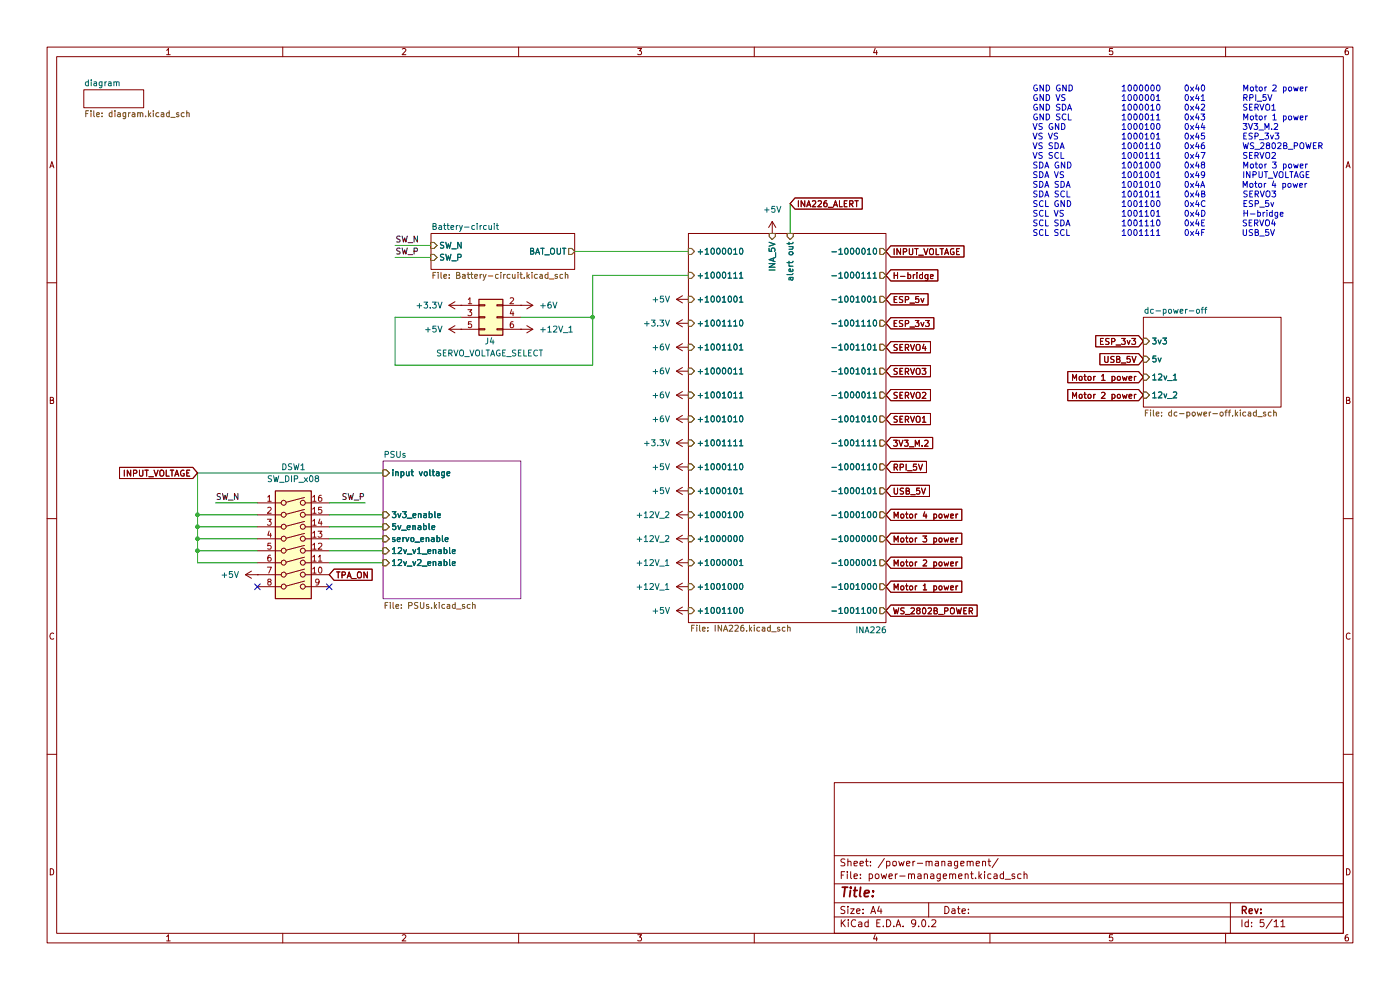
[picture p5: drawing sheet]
(kicad_sch
 (version 20250114)
 (generator "eeschema")
 (generator_version "9.0")
 (paper "A4")
 (lib_symbols
  (symbol "Connector_Generic:Conn_02x03_Odd_Even"
   (pin_names
    (offset 1.016) (hide yes)) (exclude_from_sim no) (in_bom yes) (on_board yes)
   (property "Reference" "J" (at 1.27 5.08 0) (effects (font (size 1.27 1.27))))
   (property "Value" "Conn_02x03_Odd_Even" (at 1.27 -5.08 0) (effects (font (size 1.27 1.27))))
   (property "Footprint" "" (at 0 0 0) (effects (font (size 1.27 1.27)) (hide yes)))
   (property "Datasheet" "~" (at 0 0 0) (effects (font (size 1.27 1.27)) (hide yes)))
   (property "Description" "Generic connector, double row, 02x03, odd/even pin numbering scheme (row 1 odd numbers, row 2 even numbers), script generated (kicad-library-utils/schlib/autogen/connector/)" (at 0 0 0) (effects (font (size 1.27 1.27)) (hide yes)))
   (symbol "Conn_02x03_Odd_Even_1_1"
    (rectangle (start -1.27 3.81) (end 3.81 -3.81) (stroke (width 0.254) (type default)) (fill (type background)))
    (rectangle (start -1.27 2.667) (end 0 2.413) (stroke (width 0.1524) (type default)) (fill (type none)))
    (rectangle (start -1.27 0.127) (end 0 -0.127) (stroke (width 0.1524) (type default)) (fill (type none)))
    (rectangle (start -1.27 -2.413) (end 0 -2.667) (stroke (width 0.1524) (type default)) (fill (type none)))
    (rectangle (start 3.81 2.667) (end 2.54 2.413) (stroke (width 0.1524) (type default)) (fill (type none)))
    (rectangle (start 3.81 0.127) (end 2.54 -0.127) (stroke (width 0.1524) (type default)) (fill (type none)))
    (rectangle (start 3.81 -2.413) (end 2.54 -2.667) (stroke (width 0.1524) (type default)) (fill (type none)))
    (pin passive line (at -5.08 2.54 0) (length 3.81) (name "Pin_1" (effects (font (size 1.27 1.27)))) (number "1" (effects (font (size 1.27 1.27)))))
    (pin passive line (at -5.08 0 0) (length 3.81) (name "Pin_3" (effects (font (size 1.27 1.27)))) (number "3" (effects (font (size 1.27 1.27)))))
    (pin passive line (at -5.08 -2.54 0) (length 3.81) (name "Pin_5" (effects (font (size 1.27 1.27)))) (number "5" (effects (font (size 1.27 1.27)))))
    (pin passive line (at 7.62 2.54 180) (length 3.81) (name "Pin_2" (effects (font (size 1.27 1.27)))) (number "2" (effects (font (size 1.27 1.27)))))
    (pin passive line (at 7.62 0 180) (length 3.81) (name "Pin_4" (effects (font (size 1.27 1.27)))) (number "4" (effects (font (size 1.27 1.27)))))
    (pin passive line (at 7.62 -2.54 180) (length 3.81) (name "Pin_6" (effects (font (size 1.27 1.27)))) (number "6" (effects (font (size 1.27 1.27))))))
   (embedded_fonts no))
  (symbol "Switch:SW_DIP_x08"
   (pin_names
    (offset 0) (hide yes)) (exclude_from_sim no) (in_bom yes) (on_board yes)
   (property "Reference" "SW" (at 0 13.97 0) (effects (font (size 1.27 1.27))))
   (property "Value" "SW_DIP_x08" (at 0 -11.43 0) (effects (font (size 1.27 1.27))))
   (property "Footprint" "" (at 0 0 0) (effects (font (size 1.27 1.27)) (hide yes)))
   (property "Datasheet" "~" (at 0 0 0) (effects (font (size 1.27 1.27)) (hide yes)))
   (property "Description" "8x DIP Switch, Single Pole Single Throw (SPST) switch, small symbol" (at 0 0 0) (effects (font (size 1.27 1.27)) (hide yes)))
   (symbol "SW_DIP_x08_0_0"
    (circle (center -2.032 10.16) (radius 0.508) (stroke (width 0) (type default)) (fill (type none)))
    (circle (center -2.032 7.62) (radius 0.508) (stroke (width 0) (type default)) (fill (type none)))
    (circle (center -2.032 5.08) (radius 0.508) (stroke (width 0) (type default)) (fill (type none)))
    (circle (center -2.032 2.54) (radius 0.508) (stroke (width 0) (type default)) (fill (type none)))
    (circle (center -2.032 0) (radius 0.508) (stroke (width 0) (type default)) (fill (type none)))
    (circle (center -2.032 -2.54) (radius 0.508) (stroke (width 0) (type default)) (fill (type none)))
    (circle (center -2.032 -5.08) (radius 0.508) (stroke (width 0) (type default)) (fill (type none)))
    (circle (center -2.032 -7.62) (radius 0.508) (stroke (width 0) (type default)) (fill (type none)))
    (polyline (pts (xy -1.524 10.287) (xy 2.3622 11.3284)) (stroke (width 0) (type default)) (fill (type none)))
    (polyline (pts (xy -1.524 7.747) (xy 2.3622 8.7884)) (stroke (width 0) (type default)) (fill (type none)))
    (polyline (pts (xy -1.524 5.207) (xy 2.3622 6.2484)) (stroke (width 0) (type default)) (fill (type none)))
    (polyline (pts (xy -1.524 2.667) (xy 2.3622 3.7084)) (stroke (width 0) (type default)) (fill (type none)))
    (polyline (pts (xy -1.524 0.127) (xy 2.3622 1.1684)) (stroke (width 0) (type default)) (fill (type none)))
    (polyline (pts (xy -1.524 -2.3876) (xy 2.3622 -1.3462)) (stroke (width 0) (type default)) (fill (type none)))
    (polyline (pts (xy -1.524 -4.9276) (xy 2.3622 -3.8862)) (stroke (width 0) (type default)) (fill (type none)))
    (polyline (pts (xy -1.524 -7.4676) (xy 2.3622 -6.4262)) (stroke (width 0) (type default)) (fill (type none)))
    (circle (center 2.032 10.16) (radius 0.508) (stroke (width 0) (type default)) (fill (type none)))
    (circle (center 2.032 7.62) (radius 0.508) (stroke (width 0) (type default)) (fill (type none)))
    (circle (center 2.032 5.08) (radius 0.508) (stroke (width 0) (type default)) (fill (type none)))
    (circle (center 2.032 2.54) (radius 0.508) (stroke (width 0) (type default)) (fill (type none)))
    (circle (center 2.032 0) (radius 0.508) (stroke (width 0) (type default)) (fill (type none)))
    (circle (center 2.032 -2.54) (radius 0.508) (stroke (width 0) (type default)) (fill (type none)))
    (circle (center 2.032 -5.08) (radius 0.508) (stroke (width 0) (type default)) (fill (type none)))
    (circle (center 2.032 -7.62) (radius 0.508) (stroke (width 0) (type default)) (fill (type none))))
   (symbol "SW_DIP_x08_0_1"
    (rectangle (start -3.81 12.7) (end 3.81 -10.16) (stroke (width 0.254) (type default)) (fill (type background))))
   (symbol "SW_DIP_x08_1_1"
    (pin passive line (at -7.62 10.16 0) (length 5.08) (name "~" (effects (font (size 1.27 1.27)))) (number "1" (effects (font (size 1.27 1.27)))))
    (pin passive line (at -7.62 7.62 0) (length 5.08) (name "~" (effects (font (size 1.27 1.27)))) (number "2" (effects (font (size 1.27 1.27)))))
    (pin passive line (at -7.62 5.08 0) (length 5.08) (name "~" (effects (font (size 1.27 1.27)))) (number "3" (effects (font (size 1.27 1.27)))))
    (pin passive line (at -7.62 2.54 0) (length 5.08) (name "~" (effects (font (size 1.27 1.27)))) (number "4" (effects (font (size 1.27 1.27)))))
    (pin passive line (at -7.62 0 0) (length 5.08) (name "~" (effects (font (size 1.27 1.27)))) (number "5" (effects (font (size 1.27 1.27)))))
    (pin passive line (at -7.62 -2.54 0) (length 5.08) (name "~" (effects (font (size 1.27 1.27)))) (number "6" (effects (font (size 1.27 1.27)))))
    (pin passive line (at -7.62 -5.08 0) (length 5.08) (name "~" (effects (font (size 1.27 1.27)))) (number "7" (effects (font (size 1.27 1.27)))))
    (pin passive line (at -7.62 -7.62 0) (length 5.08) (name "~" (effects (font (size 1.27 1.27)))) (number "8" (effects (font (size 1.27 1.27)))))
    (pin passive line (at 7.62 10.16 180) (length 5.08) (name "~" (effects (font (size 1.27 1.27)))) (number "16" (effects (font (size 1.27 1.27)))))
    (pin passive line (at 7.62 7.62 180) (length 5.08) (name "~" (effects (font (size 1.27 1.27)))) (number "15" (effects (font (size 1.27 1.27)))))
    (pin passive line (at 7.62 5.08 180) (length 5.08) (name "~" (effects (font (size 1.27 1.27)))) (number "14" (effects (font (size 1.27 1.27)))))
    (pin passive line (at 7.62 2.54 180) (length 5.08) (name "~" (effects (font (size 1.27 1.27)))) (number "13" (effects (font (size 1.27 1.27)))))
    (pin passive line (at 7.62 0 180) (length 5.08) (name "~" (effects (font (size 1.27 1.27)))) (number "12" (effects (font (size 1.27 1.27)))))
    (pin passive line (at 7.62 -2.54 180) (length 5.08) (name "~" (effects (font (size 1.27 1.27)))) (number "11" (effects (font (size 1.27 1.27)))))
    (pin passive line (at 7.62 -5.08 180) (length 5.08) (name "~" (effects (font (size 1.27 1.27)))) (number "10" (effects (font (size 1.27 1.27)))))
    (pin passive line (at 7.62 -7.62 180) (length 5.08) (name "~" (effects (font (size 1.27 1.27)))) (number "9" (effects (font (size 1.27 1.27))))))
   (embedded_fonts no))
  (symbol "power:+12V"
   (power)
   (pin_numbers (hide yes))
   (pin_names
    (offset 0) (hide yes)) (exclude_from_sim no) (in_bom yes) (on_board yes)
   (property "Reference" "#PWR" (at 0 -3.81 0) (effects (font (size 1.27 1.27)) (hide yes)))
   (property "Value" "+12V" (at 0 3.556 0) (effects (font (size 1.27 1.27))))
   (property "Footprint" "" (at 0 0 0) (effects (font (size 1.27 1.27)) (hide yes)))
   (property "Datasheet" "" (at 0 0 0) (effects (font (size 1.27 1.27)) (hide yes)))
   (property "Description" "Power symbol creates a global label with name \"+12V\"" (at 0 0 0) (effects (font (size 1.27 1.27)) (hide yes)))
   (symbol "+12V_0_1"
    (polyline (pts (xy -0.762 1.27) (xy 0 2.54)) (stroke (width 0) (type default)) (fill (type none)))
    (polyline (pts (xy 0 2.54) (xy 0.762 1.27)) (stroke (width 0) (type default)) (fill (type none)))
    (polyline (pts (xy 0 0) (xy 0 2.54)) (stroke (width 0) (type default)) (fill (type none))))
   (symbol "+12V_1_1"
    (pin power_in line (at 0 0 90) (length 0) (name "~" (effects (font (size 1.27 1.27)))) (number "1" (effects (font (size 1.27 1.27))))))
   (embedded_fonts no))
  (symbol "power:+3.3V"
   (power)
   (pin_numbers (hide yes))
   (pin_names
    (offset 0) (hide yes)) (exclude_from_sim no) (in_bom yes) (on_board yes)
   (property "Reference" "#PWR" (at 0 -3.81 0) (effects (font (size 1.27 1.27)) (hide yes)))
   (property "Value" "+3.3V" (at 0 3.556 0) (effects (font (size 1.27 1.27))))
   (property "Footprint" "" (at 0 0 0) (effects (font (size 1.27 1.27)) (hide yes)))
   (property "Datasheet" "" (at 0 0 0) (effects (font (size 1.27 1.27)) (hide yes)))
   (property "Description" "Power symbol creates a global label with name \"+3.3V\"" (at 0 0 0) (effects (font (size 1.27 1.27)) (hide yes)))
   (symbol "+3.3V_0_1"
    (polyline (pts (xy -0.762 1.27) (xy 0 2.54)) (stroke (width 0) (type default)) (fill (type none)))
    (polyline (pts (xy 0 2.54) (xy 0.762 1.27)) (stroke (width 0) (type default)) (fill (type none)))
    (polyline (pts (xy 0 0) (xy 0 2.54)) (stroke (width 0) (type default)) (fill (type none))))
   (symbol "+3.3V_1_1"
    (pin power_in line (at 0 0 90) (length 0) (name "~" (effects (font (size 1.27 1.27)))) (number "1" (effects (font (size 1.27 1.27))))))
   (embedded_fonts no))
  (symbol "power:+5V"
   (power)
   (pin_numbers (hide yes))
   (pin_names
    (offset 0) (hide yes)) (exclude_from_sim no) (in_bom yes) (on_board yes)
   (property "Reference" "#PWR" (at 0 -3.81 0) (effects (font (size 1.27 1.27)) (hide yes)))
   (property "Value" "+5V" (at 0 3.556 0) (effects (font (size 1.27 1.27))))
   (property "Footprint" "" (at 0 0 0) (effects (font (size 1.27 1.27)) (hide yes)))
   (property "Datasheet" "" (at 0 0 0) (effects (font (size 1.27 1.27)) (hide yes)))
   (property "Description" "Power symbol creates a global label with name \"+5V\"" (at 0 0 0) (effects (font (size 1.27 1.27)) (hide yes)))
   (symbol "+5V_0_1"
    (polyline (pts (xy -0.762 1.27) (xy 0 2.54)) (stroke (width 0) (type default)) (fill (type none)))
    (polyline (pts (xy 0 2.54) (xy 0.762 1.27)) (stroke (width 0) (type default)) (fill (type none)))
    (polyline (pts (xy 0 0) (xy 0 2.54)) (stroke (width 0) (type default)) (fill (type none))))
   (symbol "+5V_1_1"
    (pin power_in line (at 0 0 90) (length 0) (name "~" (effects (font (size 1.27 1.27)))) (number "1" (effects (font (size 1.27 1.27))))))
   (embedded_fonts no))
  (symbol "power:+6V"
   (power)
   (pin_numbers (hide yes))
   (pin_names
    (offset 0) (hide yes)) (exclude_from_sim no) (in_bom yes) (on_board yes)
   (property "Reference" "#PWR" (at 0 -3.81 0) (effects (font (size 1.27 1.27)) (hide yes)))
   (property "Value" "+6V" (at 0 3.556 0) (effects (font (size 1.27 1.27))))
   (property "Footprint" "" (at 0 0 0) (effects (font (size 1.27 1.27)) (hide yes)))
   (property "Datasheet" "" (at 0 0 0) (effects (font (size 1.27 1.27)) (hide yes)))
   (property "Description" "Power symbol creates a global label with name \"+6V\"" (at 0 0 0) (effects (font (size 1.27 1.27)) (hide yes)))
   (symbol "+6V_0_1"
    (polyline (pts (xy -0.762 1.27) (xy 0 2.54)) (stroke (width 0) (type default)) (fill (type none)))
    (polyline (pts (xy 0 2.54) (xy 0.762 1.27)) (stroke (width 0) (type default)) (fill (type none)))
    (polyline (pts (xy 0 0) (xy 0 2.54)) (stroke (width 0) (type default)) (fill (type none))))
   (symbol "+6V_1_1"
    (pin power_in line (at 0 0 90) (length 0) (name "~" (effects (font (size 1.27 1.27)))) (number "1" (effects (font (size 1.27 1.27))))))
   (embedded_fonts no)))
 (text "GND GND		    1000000     0x40        Motor 2 power\nGND VS		    1000001     0x41        RPI_5V\nGND SDA		    1000010     0x42        SERVO1\nGND SCL		    1000011     0x43        Motor 1 power\nVS GND		    1000100     0x44        3V3_M.2\nVS VS		    1000101     0x45        ESP_3v3\nVS SDA		    1000110     0x46        WS_2802B_POWER\nVS SCL		    1000111     0x47        SERVO2\nSDA GND		    1001000     0x48        Motor 3 power\nSDA VS		    1001001     0x49        INPUT_VOLTAGE\nSDA SDA		    1001010     0x4A        Motor 4 power\nSDA SCL		    1001011     0x4B        SERVO3\nSCL GND		    1001100     0x4C        ESP_5v\nSCL VS		    1001101     0x4D        H-bridge\nSCL SDA		    1001110     0x4E        SERVO4\nSCL SCL		    1001111     0x4F        USB_5V"
  (exclude_from_sim no)
  (at 218.948 34.29 0)
  (effects (font (size 1.27 1.27)) (justify left)))
 (junction
  (at 41.91 116.84)
  (diameter 0)
  (color 0 0 0 0))
 (junction
  (at 41.91 111.76)
  (diameter 0)
  (color 0 0 0 0))
 (junction
  (at 41.91 109.22)
  (diameter 0)
  (color 0 0 0 0))
 (junction
  (at 41.91 114.3)
  (diameter 0)
  (color 0 0 0 0))
 (junction
  (at 125.73 67.31)
  (diameter 0)
  (color 0 0 0 0))
 (no_connect
  (at 69.85 124.46))
 (no_connect
  (at 54.61 124.46))
 (wire
  (pts (xy 81.28 100.33) (xy 41.91 100.33))
  (stroke (width 0) (type default)))
 (wire
  (pts (xy 125.73 67.31) (xy 125.73 77.47))
  (stroke (width 0) (type default)))
 (wire
  (pts (xy 41.91 116.84) (xy 54.61 116.84))
  (stroke (width 0) (type default)))
 (wire
  (pts (xy 69.85 114.3) (xy 81.28 114.3))
  (stroke (width 0) (type default)))
 (wire
  (pts (xy 83.82 54.61) (xy 91.44 54.61))
  (stroke (width 0) (type default)))
 (wire
  (pts (xy 69.85 109.22) (xy 81.28 109.22))
  (stroke (width 0) (type default)))
 (wire
  (pts (xy 81.28 116.84) (xy 69.85 116.84))
  (stroke (width 0) (type default)))
 (wire
  (pts (xy 125.73 77.47) (xy 83.82 77.47))
  (stroke (width 0) (type default)))
 (wire
  (pts (xy 41.91 114.3) (xy 41.91 116.84))
  (stroke (width 0) (type default)))
 (wire
  (pts (xy 146.05 53.34) (xy 121.92 53.34))
  (stroke (width 0) (type default)))
 (wire
  (pts (xy 69.85 119.38) (xy 81.28 119.38))
  (stroke (width 0) (type default)))
 (wire
  (pts (xy 41.91 100.33) (xy 41.91 109.22))
  (stroke (width 0) (type default)))
 (wire
  (pts (xy 125.73 58.42) (xy 125.73 67.31))
  (stroke (width 0) (type default)))
 (wire
  (pts (xy 41.91 114.3) (xy 54.61 114.3))
  (stroke (width 0) (type default)))
 (wire
  (pts (xy 146.05 58.42) (xy 125.73 58.42))
  (stroke (width 0) (type default)))
 (wire
  (pts (xy 83.82 52.07) (xy 91.44 52.07))
  (stroke (width 0) (type default)))
 (wire
  (pts (xy 41.91 111.76) (xy 54.61 111.76))
  (stroke (width 0) (type default)))
 (wire
  (pts (xy 69.85 106.68) (xy 77.47 106.68))
  (stroke (width 0) (type default)))
 (wire
  (pts (xy 41.91 109.22) (xy 41.91 111.76))
  (stroke (width 0) (type default)))
 (wire
  (pts (xy 41.91 119.38) (xy 54.61 119.38))
  (stroke (width 0) (type default)))
 (wire
  (pts (xy 125.73 67.31) (xy 110.49 67.31))
  (stroke (width 0) (type default)))
 (wire
  (pts (xy 45.72 106.68) (xy 54.61 106.68))
  (stroke (width 0) (type default)))
 (wire
  (pts (xy 41.91 111.76) (xy 41.91 114.3))
  (stroke (width 0) (type default)))
 (wire
  (pts (xy 167.64 43.18) (xy 167.64 49.53))
  (stroke (width 0) (type default)))
 (wire
  (pts (xy 41.91 116.84) (xy 41.91 119.38))
  (stroke (width 0) (type default)))
 (wire
  (pts (xy 83.82 77.47) (xy 83.82 67.31))
  (stroke (width 0) (type default)))
 (wire
  (pts (xy 41.91 109.22) (xy 54.61 109.22))
  (stroke (width 0) (type default)))
 (wire
  (pts (xy 83.82 67.31) (xy 97.79 67.31))
  (stroke (width 0) (type default)))
 (wire
  (pts (xy 69.85 111.76) (xy 81.28 111.76))
  (stroke (width 0) (type default)))
 (label "SW_N"
  (at 45.72 106.68 0)
  (effects (font (size 1.27 1.27)) (justify left bottom)))
 (label "SW_N"
  (at 83.82 52.07 0)
  (effects (font (size 1.27 1.27)) (justify left bottom)))
 (label "SW_P"
  (at 83.82 54.61 0)
  (effects (font (size 1.27 1.27)) (justify left bottom)))
 (label "SW_P"
  (at 77.47 106.68 180)
  (effects (font (size 1.27 1.27)) (justify right bottom)))
 (global_label "RPI_5V"
  (shape input)
  (at 187.96 99.06 0)
  (fields_autoplaced yes)
  (effects (font (size 1.27 1.27)) (justify left))
  (property "Intersheetrefs" "${INTERSHEET_REFS}" (at 197.4508 99.06 0) (effects (font (size 1.27 1.27)) (justify left) (hide yes))))
 (global_label "ESP_3v3"
  (shape input)
  (at 187.96 68.58 0)
  (fields_autoplaced yes)
  (effects (font (size 1.27 1.27)) (justify left))
  (property "Intersheetrefs" "${INTERSHEET_REFS}" (at 199.023 68.58 0) (effects (font (size 1.27 1.27)) (justify left) (hide yes))))
 (global_label "TPA_ON"
  (shape input)
  (at 69.85 121.92 0)
  (fields_autoplaced yes)
  (effects (font (size 1.27 1.27)) (justify left))
  (property "Intersheetrefs" "${INTERSHEET_REFS}" (at 79.8851 121.92 0) (effects (font (size 1.27 1.27)) (justify left) (hide yes))))
 (global_label "SERVO1"
  (shape input)
  (at 187.96 88.9 0)
  (fields_autoplaced yes)
  (effects (font (size 1.27 1.27)) (justify left))
  (property "Intersheetrefs" "${INTERSHEET_REFS}" (at 198.2974 88.9 0) (effects (font (size 1.27 1.27)) (justify left) (hide yes))))
 (global_label "ESP_3v3"
  (shape input)
  (at 242.57 72.39 180)
  (fields_autoplaced yes)
  (effects (font (size 1.27 1.27)) (justify right))
  (property "Intersheetrefs" "${INTERSHEET_REFS}" (at 231.507 72.39 0) (effects (font (size 1.27 1.27)) (justify right) (hide yes))))
 (global_label "INPUT_VOLTAGE"
  (shape input)
  (at 41.91 100.33 180)
  (fields_autoplaced yes)
  (effects (font (size 1.27 1.27)) (justify right))
  (property "Intersheetrefs" "${INTERSHEET_REFS}" (at 24.4363 100.33 0) (effects (font (size 1.27 1.27)) (justify right) (hide yes))))
 (global_label "Motor 1 power"
  (shape input)
  (at 242.57 80.01 180)
  (fields_autoplaced yes)
  (effects (font (size 1.27 1.27)) (justify right))
  (property "Intersheetrefs" "${INTERSHEET_REFS}" (at 225.5804 80.01 0) (effects (font (size 1.27 1.27)) (justify right) (hide yes))))
 (global_label "Motor 1 power"
  (shape input)
  (at 187.96 124.46 0)
  (fields_autoplaced yes)
  (effects (font (size 1.27 1.27)) (justify left))
  (property "Intersheetrefs" "${INTERSHEET_REFS}" (at 204.9496 124.46 0) (effects (font (size 1.27 1.27)) (justify left) (hide yes))))
 (global_label "3V3_M.2"
  (shape input)
  (at 187.96 93.98 0)
  (fields_autoplaced yes)
  (effects (font (size 1.27 1.27)) (justify left))
  (property "Intersheetrefs" "${INTERSHEET_REFS}" (at 198.7812 93.98 0) (effects (font (size 1.27 1.27)) (justify left) (hide yes))))
 (global_label "Motor 2 power"
  (shape input)
  (at 187.96 119.38 0)
  (fields_autoplaced yes)
  (effects (font (size 1.27 1.27)) (justify left))
  (property "Intersheetrefs" "${INTERSHEET_REFS}" (at 204.9496 119.38 0) (effects (font (size 1.27 1.27)) (justify left) (hide yes))))
 (global_label "WS_2802B_POWER"
  (shape input)
  (at 187.96 129.54 0)
  (fields_autoplaced yes)
  (effects (font (size 1.27 1.27)) (justify left))
  (property "Intersheetrefs" "${INTERSHEET_REFS}" (at 208.2153 129.54 0) (effects (font (size 1.27 1.27)) (justify left) (hide yes))))
 (global_label "SERVO2"
  (shape input)
  (at 187.96 83.82 0)
  (fields_autoplaced yes)
  (effects (font (size 1.27 1.27)) (justify left))
  (property "Intersheetrefs" "${INTERSHEET_REFS}" (at 198.2974 83.82 0) (effects (font (size 1.27 1.27)) (justify left) (hide yes))))
 (global_label "Motor 3 power"
  (shape input)
  (at 187.96 114.3 0)
  (fields_autoplaced yes)
  (effects (font (size 1.27 1.27)) (justify left))
  (property "Intersheetrefs" "${INTERSHEET_REFS}" (at 204.9496 114.3 0) (effects (font (size 1.27 1.27)) (justify left) (hide yes))))
 (global_label "INA226_ALERT"
  (shape input)
  (at 167.64 43.18 0)
  (fields_autoplaced yes)
  (effects (font (size 1.27 1.27)) (justify left))
  (property "Intersheetrefs" "${INTERSHEET_REFS}" (at 183.8436 43.18 0) (effects (font (size 1.27 1.27)) (justify left) (hide yes))))
 (global_label "SERVO4"
  (shape input)
  (at 187.96 73.66 0)
  (fields_autoplaced yes)
  (effects (font (size 1.27 1.27)) (justify left))
  (property "Intersheetrefs" "${INTERSHEET_REFS}" (at 198.2974 73.66 0) (effects (font (size 1.27 1.27)) (justify left) (hide yes))))
 (global_label "H-bridge"
  (shape input)
  (at 187.96 58.42 0)
  (fields_autoplaced yes)
  (effects (font (size 1.27 1.27)) (justify left))
  (property "Intersheetrefs" "${INTERSHEET_REFS}" (at 199.8698 58.42 0) (effects (font (size 1.27 1.27)) (justify left) (hide yes))))
 (global_label "Motor 2 power"
  (shape input)
  (at 242.57 83.82 180)
  (fields_autoplaced yes)
  (effects (font (size 1.27 1.27)) (justify right))
  (property "Intersheetrefs" "${INTERSHEET_REFS}" (at 225.5804 83.82 0) (effects (font (size 1.27 1.27)) (justify right) (hide yes))))
 (global_label "USB_5V"
  (shape input)
  (at 242.57 76.2 180)
  (fields_autoplaced yes)
  (effects (font (size 1.27 1.27)) (justify right))
  (property "Intersheetrefs" "${INTERSHEET_REFS}" (at 232.414 76.2 0) (effects (font (size 1.27 1.27)) (justify right) (hide yes))))
 (global_label "Motor 4 power"
  (shape input)
  (at 187.96 109.22 0)
  (fields_autoplaced yes)
  (effects (font (size 1.27 1.27)) (justify left))
  (property "Intersheetrefs" "${INTERSHEET_REFS}" (at 204.9496 109.22 0) (effects (font (size 1.27 1.27)) (justify left) (hide yes))))
 (global_label "SERVO3"
  (shape input)
  (at 187.96 78.74 0)
  (fields_autoplaced yes)
  (effects (font (size 1.27 1.27)) (justify left))
  (property "Intersheetrefs" "${INTERSHEET_REFS}" (at 198.2974 78.74 0) (effects (font (size 1.27 1.27)) (justify left) (hide yes))))
 (global_label "INPUT_VOLTAGE"
  (shape input)
  (at 187.96 53.34 0)
  (fields_autoplaced yes)
  (effects (font (size 1.27 1.27)) (justify left))
  (property "Intersheetrefs" "${INTERSHEET_REFS}" (at 205.4337 53.34 0) (effects (font (size 1.27 1.27)) (justify left) (hide yes))))
 (global_label "USB_5V"
  (shape input)
  (at 187.96 104.14 0)
  (fields_autoplaced yes)
  (effects (font (size 1.27 1.27)) (justify left))
  (property "Intersheetrefs" "${INTERSHEET_REFS}" (at 198.0209 104.14 0) (effects (font (size 1.27 1.27)) (justify left) (hide yes))))
 (global_label "ESP_5v"
  (shape input)
  (at 187.96 63.5 0)
  (fields_autoplaced yes)
  (effects (font (size 1.27 1.27)) (justify left))
  (property "Intersheetrefs" "${INTERSHEET_REFS}" (at 197.8135 63.5 0) (effects (font (size 1.27 1.27)) (justify left) (hide yes))))
 (symbol
  (lib_id "power:+5V")
  (at 146.05 63.5 90)
  (unit 1)
  (exclude_from_sim no)
  (in_bom yes)
  (on_board yes)
  (dnp no)
  (fields_autoplaced yes)
  (property "Reference" "#PWR069" (at 149.86 63.5 0) (effects (font (size 1.27 1.27)) (hide yes)))
  (property "Value" "+5V" (at 142.24 63.4999 90) (effects (font (size 1.27 1.27)) (justify left)))
  (property "Footprint" "" (at 146.05 63.5 0) (effects (font (size 1.27 1.27)) (hide yes)))
  (property "Datasheet" "" (at 146.05 63.5 0) (effects (font (size 1.27 1.27)) (hide yes)))
  (property "Description" "Power symbol creates a global label with name \"+5V\"" (at 146.05 63.5 0) (effects (font (size 1.27 1.27)) (hide yes)))
  (pin "1"))
 (symbol
  (lib_id "power:+6V")
  (at 146.05 83.82 90)
  (unit 1)
  (exclude_from_sim no)
  (in_bom yes)
  (on_board yes)
  (dnp no)
  (fields_autoplaced yes)
  (property "Reference" "#PWR077" (at 149.86 83.82 0) (effects (font (size 1.27 1.27)) (hide yes)))
  (property "Value" "+6V" (at 142.24 83.8199 90) (effects (font (size 1.27 1.27)) (justify left)))
  (property "Footprint" "" (at 146.05 83.82 0) (effects (font (size 1.27 1.27)) (hide yes)))
  (property "Datasheet" "" (at 146.05 83.82 0) (effects (font (size 1.27 1.27)) (hide yes)))
  (property "Description" "Power symbol creates a global label with name \"+6V\"" (at 146.05 83.82 0) (effects (font (size 1.27 1.27)) (hide yes)))
  (pin "1"))
 (symbol
  (lib_id "power:+12V")
  (at 110.49 69.85 270)
  (unit 1)
  (exclude_from_sim no)
  (in_bom yes)
  (on_board yes)
  (dnp no)
  (fields_autoplaced yes)
  (property "Reference" "#PWR074" (at 106.68 69.85 0) (effects (font (size 1.27 1.27)) (hide yes)))
  (property "Value" "+12V_1" (at 114.3 69.8499 90) (effects (font (size 1.27 1.27)) (justify left)))
  (property "Footprint" "" (at 110.49 69.85 0) (effects (font (size 1.27 1.27)) (hide yes)))
  (property "Datasheet" "" (at 110.49 69.85 0) (effects (font (size 1.27 1.27)) (hide yes)))
  (property "Description" "Power symbol creates a global label with name \"+12V\"" (at 110.49 69.85 0) (effects (font (size 1.27 1.27)) (hide yes)))
  (pin "1"))
 (symbol
  (lib_id "power:+6V")
  (at 110.49 64.77 270)
  (unit 1)
  (exclude_from_sim no)
  (in_bom yes)
  (on_board yes)
  (dnp no)
  (fields_autoplaced yes)
  (property "Reference" "#PWR073" (at 106.68 64.77 0) (effects (font (size 1.27 1.27)) (hide yes)))
  (property "Value" "+6V" (at 114.3 64.7699 90) (effects (font (size 1.27 1.27)) (justify left)))
  (property "Footprint" "" (at 110.49 64.77 0) (effects (font (size 1.27 1.27)) (hide yes)))
  (property "Datasheet" "" (at 110.49 64.77 0) (effects (font (size 1.27 1.27)) (hide yes)))
  (property "Description" "Power symbol creates a global label with name \"+6V\"" (at 110.49 64.77 0) (effects (font (size 1.27 1.27)) (hide yes)))
  (pin "1"))
 (symbol
  (lib_id "power:+5V")
  (at 97.79 69.85 90)
  (unit 1)
  (exclude_from_sim no)
  (in_bom yes)
  (on_board yes)
  (dnp no)
  (fields_autoplaced yes)
  (property "Reference" "#PWR082" (at 101.6 69.85 0) (effects (font (size 1.27 1.27)) (hide yes)))
  (property "Value" "+5V" (at 93.98 69.8499 90) (effects (font (size 1.27 1.27)) (justify left)))
  (property "Footprint" "" (at 97.79 69.85 0) (effects (font (size 1.27 1.27)) (hide yes)))
  (property "Datasheet" "" (at 97.79 69.85 0) (effects (font (size 1.27 1.27)) (hide yes)))
  (property "Description" "Power symbol creates a global label with name \"+5V\"" (at 97.79 69.85 0) (effects (font (size 1.27 1.27)) (hide yes)))
  (pin "1"))
 (symbol
  (lib_id "power:+5V")
  (at 163.83 49.53 0)
  (unit 1)
  (exclude_from_sim no)
  (in_bom yes)
  (on_board yes)
  (dnp no)
  (fields_autoplaced yes)
  (property "Reference" "#PWR068" (at 163.83 53.34 0) (effects (font (size 1.27 1.27)) (hide yes)))
  (property "Value" "+5V" (at 163.83 44.45 0) (effects (font (size 1.27 1.27))))
  (property "Footprint" "" (at 163.83 49.53 0) (effects (font (size 1.27 1.27)) (hide yes)))
  (property "Datasheet" "" (at 163.83 49.53 0) (effects (font (size 1.27 1.27)) (hide yes)))
  (property "Description" "Power symbol creates a global label with name \"+5V\"" (at 163.83 49.53 0) (effects (font (size 1.27 1.27)) (hide yes)))
  (pin "1"))
 (symbol
  (lib_id "power:+12V")
  (at 146.05 124.46 90)
  (mirror x)
  (unit 1)
  (exclude_from_sim no)
  (in_bom yes)
  (on_board yes)
  (dnp no)
  (fields_autoplaced yes)
  (property "Reference" "#PWR0119" (at 149.86 124.46 0) (effects (font (size 1.27 1.27)) (hide yes)))
  (property "Value" "+12V_1" (at 142.24 124.4601 90) (effects (font (size 1.27 1.27)) (justify left)))
  (property "Footprint" "" (at 146.05 124.46 0) (effects (font (size 1.27 1.27)) (hide yes)))
  (property "Datasheet" "" (at 146.05 124.46 0) (effects (font (size 1.27 1.27)) (hide yes)))
  (property "Description" "Power symbol creates a global label with name \"+12V\"" (at 146.05 124.46 0) (effects (font (size 1.27 1.27)) (hide yes)))
  (pin "1"))
 (symbol
  (lib_id "power:+5V")
  (at 146.05 99.06 90)
  (unit 1)
  (exclude_from_sim no)
  (in_bom yes)
  (on_board yes)
  (dnp no)
  (fields_autoplaced yes)
  (property "Reference" "#PWR080" (at 149.86 99.06 0) (effects (font (size 1.27 1.27)) (hide yes)))
  (property "Value" "+5V" (at 142.24 99.0599 90) (effects (font (size 1.27 1.27)) (justify left)))
  (property "Footprint" "" (at 146.05 99.06 0) (effects (font (size 1.27 1.27)) (hide yes)))
  (property "Datasheet" "" (at 146.05 99.06 0) (effects (font (size 1.27 1.27)) (hide yes)))
  (property "Description" "Power symbol creates a global label with name \"+5V\"" (at 146.05 99.06 0) (effects (font (size 1.27 1.27)) (hide yes)))
  (pin "1"))
 (symbol
  (lib_id "power:+6V")
  (at 146.05 88.9 90)
  (unit 1)
  (exclude_from_sim no)
  (in_bom yes)
  (on_board yes)
  (dnp no)
  (fields_autoplaced yes)
  (property "Reference" "#PWR078" (at 149.86 88.9 0) (effects (font (size 1.27 1.27)) (hide yes)))
  (property "Value" "+6V" (at 142.24 88.8999 90) (effects (font (size 1.27 1.27)) (justify left)))
  (property "Footprint" "" (at 146.05 88.9 0) (effects (font (size 1.27 1.27)) (hide yes)))
  (property "Datasheet" "" (at 146.05 88.9 0) (effects (font (size 1.27 1.27)) (hide yes)))
  (property "Description" "Power symbol creates a global label with name \"+6V\"" (at 146.05 88.9 0) (effects (font (size 1.27 1.27)) (hide yes)))
  (pin "1"))
 (symbol
  (lib_id "power:+5V")
  (at 54.61 121.92 90)
  (unit 1)
  (exclude_from_sim no)
  (in_bom yes)
  (on_board yes)
  (dnp no)
  (fields_autoplaced yes)
  (property "Reference" "#PWR085" (at 58.42 121.92 0) (effects (font (size 1.27 1.27)) (hide yes)))
  (property "Value" "+5V" (at 50.8 121.9199 90) (effects (font (size 1.27 1.27)) (justify left)))
  (property "Footprint" "" (at 54.61 121.92 0) (effects (font (size 1.27 1.27)) (hide yes)))
  (property "Datasheet" "" (at 54.61 121.92 0) (effects (font (size 1.27 1.27)) (hide yes)))
  (property "Description" "Power symbol creates a global label with name \"+5V\"" (at 54.61 121.92 0) (effects (font (size 1.27 1.27)) (hide yes)))
  (pin "1"))
 (symbol
  (lib_id "power:+3.3V")
  (at 97.79 64.77 90)
  (unit 1)
  (exclude_from_sim no)
  (in_bom yes)
  (on_board yes)
  (dnp no)
  (fields_autoplaced yes)
  (property "Reference" "#PWR070" (at 101.6 64.77 0) (effects (font (size 1.27 1.27)) (hide yes)))
  (property "Value" "+3.3V" (at 93.98 64.7699 90) (effects (font (size 1.27 1.27)) (justify left)))
  (property "Footprint" "" (at 97.79 64.77 0) (effects (font (size 1.27 1.27)) (hide yes)))
  (property "Datasheet" "" (at 97.79 64.77 0) (effects (font (size 1.27 1.27)) (hide yes)))
  (property "Description" "Power symbol creates a global label with name \"+3.3V\"" (at 97.79 64.77 0) (effects (font (size 1.27 1.27)) (hide yes)))
  (pin "1"))
 (symbol
  (lib_id "power:+12V")
  (at 146.05 109.22 90)
  (mirror x)
  (unit 1)
  (exclude_from_sim no)
  (in_bom yes)
  (on_board yes)
  (dnp no)
  (fields_autoplaced yes)
  (property "Reference" "#PWR0118" (at 149.86 109.22 0) (effects (font (size 1.27 1.27)) (hide yes)))
  (property "Value" "+12V_2" (at 142.24 109.2201 90) (effects (font (size 1.27 1.27)) (justify left)))
  (property "Footprint" "" (at 146.05 109.22 0) (effects (font (size 1.27 1.27)) (hide yes)))
  (property "Datasheet" "" (at 146.05 109.22 0) (effects (font (size 1.27 1.27)) (hide yes)))
  (property "Description" "Power symbol creates a global label with name \"+12V\"" (at 146.05 109.22 0) (effects (font (size 1.27 1.27)) (hide yes)))
  (pin "1"))
 (symbol
  (lib_id "power:+12V")
  (at 146.05 114.3 90)
  (mirror x)
  (unit 1)
  (exclude_from_sim no)
  (in_bom yes)
  (on_board yes)
  (dnp no)
  (fields_autoplaced yes)
  (property "Reference" "#PWR084" (at 149.86 114.3 0) (effects (font (size 1.27 1.27)) (hide yes)))
  (property "Value" "+12V_2" (at 142.24 114.3001 90) (effects (font (size 1.27 1.27)) (justify left)))
  (property "Footprint" "" (at 146.05 114.3 0) (effects (font (size 1.27 1.27)) (hide yes)))
  (property "Datasheet" "" (at 146.05 114.3 0) (effects (font (size 1.27 1.27)) (hide yes)))
  (property "Description" "Power symbol creates a global label with name \"+12V\"" (at 146.05 114.3 0) (effects (font (size 1.27 1.27)) (hide yes)))
  (pin "1"))
 (symbol
  (lib_id "power:+5V")
  (at 146.05 104.14 90)
  (unit 1)
  (exclude_from_sim no)
  (in_bom yes)
  (on_board yes)
  (dnp no)
  (fields_autoplaced yes)
  (property "Reference" "#PWR081" (at 149.86 104.14 0) (effects (font (size 1.27 1.27)) (hide yes)))
  (property "Value" "+5V" (at 142.24 104.1399 90) (effects (font (size 1.27 1.27)) (justify left)))
  (property "Footprint" "" (at 146.05 104.14 0) (effects (font (size 1.27 1.27)) (hide yes)))
  (property "Datasheet" "" (at 146.05 104.14 0) (effects (font (size 1.27 1.27)) (hide yes)))
  (property "Description" "Power symbol creates a global label with name \"+5V\"" (at 146.05 104.14 0) (effects (font (size 1.27 1.27)) (hide yes)))
  (pin "1"))
 (symbol
  (lib_id "power:+6V")
  (at 146.05 73.66 90)
  (unit 1)
  (exclude_from_sim no)
  (in_bom yes)
  (on_board yes)
  (dnp no)
  (fields_autoplaced yes)
  (property "Reference" "#PWR075" (at 149.86 73.66 0) (effects (font (size 1.27 1.27)) (hide yes)))
  (property "Value" "+6V" (at 142.24 73.6599 90) (effects (font (size 1.27 1.27)) (justify left)))
  (property "Footprint" "" (at 146.05 73.66 0) (effects (font (size 1.27 1.27)) (hide yes)))
  (property "Datasheet" "" (at 146.05 73.66 0) (effects (font (size 1.27 1.27)) (hide yes)))
  (property "Description" "Power symbol creates a global label with name \"+6V\"" (at 146.05 73.66 0) (effects (font (size 1.27 1.27)) (hide yes)))
  (pin "1"))
 (symbol
  (lib_id "Connector_Generic:Conn_02x03_Odd_Even")
  (at 102.87 67.31 0)
  (unit 1)
  (exclude_from_sim no)
  (in_bom yes)
  (on_board yes)
  (dnp no)
  (property "Reference" "J4" (at 103.886 72.39 0) (effects (font (size 1.27 1.27))))
  (property "Value" "SERVO_VOLTAGE_SELECT" (at 103.886 74.93 0) (effects (font (size 1.27 1.27))))
  (property "Footprint" "Connector_PinHeader_2.54mm:PinHeader_2x03_P2.54mm_Vertical" (at 102.87 67.31 0) (effects (font (size 1.27 1.27)) (hide yes)))
  (property "Datasheet" "~" (at 102.87 67.31 0) (effects (font (size 1.27 1.27)) (hide yes)))
  (property "Description" "Generic connector, double row, 02x03, odd/even pin numbering scheme (row 1 odd numbers, row 2 even numbers), script generated (kicad-library-utils/schlib/autogen/connector/)" (at 102.87 67.31 0) (effects (font (size 1.27 1.27)) (hide yes)))
  (pin "1")
  (pin "3")
  (pin "6")
  (pin "2")
  (pin "5")
  (pin "4"))
 (symbol
  (lib_id "Switch:SW_DIP_x08")
  (at 62.23 116.84 0)
  (unit 1)
  (exclude_from_sim no)
  (in_bom yes)
  (on_board yes)
  (dnp no)
  (fields_autoplaced yes)
  (property "Reference" "DSW1" (at 62.23 99.06 0) (effects (font (size 1.27 1.27))))
  (property "Value" "SW_DIP_x08" (at 62.23 101.6 0) (effects (font (size 1.27 1.27))))
  (property "Footprint" "Button_Switch_SMD:SW_DIP_SPSTx08_Slide_Copal_CHS-08A_W5.08mm_P1.27mm_JPin" (at 62.23 116.84 0) (effects (font (size 1.27 1.27)) (hide yes)))
  (property "Datasheet" "~" (at 62.23 116.84 0) (effects (font (size 1.27 1.27)) (hide yes)))
  (property "Description" "8x DIP Switch, Single Pole Single Throw (SPST) switch, small symbol" (at 62.23 116.84 0) (effects (font (size 1.27 1.27)) (hide yes)))
  (property "Sim.Device" "" (at 62.23 116.84 0) (effects (font (size 1.27 1.27)) (hide yes)))
  (property "Sim.Type" "" (at 62.23 116.84 0) (effects (font (size 1.27 1.27)) (hide yes)))
  (pin "2")
  (pin "9")
  (pin "5")
  (pin "13")
  (pin "8")
  (pin "16")
  (pin "7")
  (pin "11")
  (pin "6")
  (pin "14")
  (pin "3")
  (pin "10")
  (pin "12")
  (pin "1")
  (pin "15")
  (pin "4"))
 (symbol
  (lib_id "power:+12V")
  (at 146.05 119.38 90)
  (mirror x)
  (unit 1)
  (exclude_from_sim no)
  (in_bom yes)
  (on_board yes)
  (dnp no)
  (fields_autoplaced yes)
  (property "Reference" "#PWR0117" (at 149.86 119.38 0) (effects (font (size 1.27 1.27)) (hide yes)))
  (property "Value" "+12V_1" (at 142.24 119.3801 90) (effects (font (size 1.27 1.27)) (justify left)))
  (property "Footprint" "" (at 146.05 119.38 0) (effects (font (size 1.27 1.27)) (hide yes)))
  (property "Datasheet" "" (at 146.05 119.38 0) (effects (font (size 1.27 1.27)) (hide yes)))
  (property "Description" "Power symbol creates a global label with name \"+12V\"" (at 146.05 119.38 0) (effects (font (size 1.27 1.27)) (hide yes)))
  (pin "1"))
 (symbol
  (lib_id "power:+5V")
  (at 146.05 129.54 90)
  (unit 1)
  (exclude_from_sim no)
  (in_bom yes)
  (on_board yes)
  (dnp no)
  (fields_autoplaced yes)
  (property "Reference" "#PWR087" (at 149.86 129.54 0) (effects (font (size 1.27 1.27)) (hide yes)))
  (property "Value" "+5V" (at 142.24 129.5399 90) (effects (font (size 1.27 1.27)) (justify left)))
  (property "Footprint" "" (at 146.05 129.54 0) (effects (font (size 1.27 1.27)) (hide yes)))
  (property "Datasheet" "" (at 146.05 129.54 0) (effects (font (size 1.27 1.27)) (hide yes)))
  (property "Description" "Power symbol creates a global label with name \"+5V\"" (at 146.05 129.54 0) (effects (font (size 1.27 1.27)) (hide yes)))
  (pin "1"))
 (symbol
  (lib_id "power:+3.3V")
  (at 146.05 68.58 90)
  (unit 1)
  (exclude_from_sim no)
  (in_bom yes)
  (on_board yes)
  (dnp no)
  (fields_autoplaced yes)
  (property "Reference" "#PWR072" (at 149.86 68.58 0) (effects (font (size 1.27 1.27)) (hide yes)))
  (property "Value" "+3.3V" (at 142.24 68.5799 90) (effects (font (size 1.27 1.27)) (justify left)))
  (property "Footprint" "" (at 146.05 68.58 0) (effects (font (size 1.27 1.27)) (hide yes)))
  (property "Datasheet" "" (at 146.05 68.58 0) (effects (font (size 1.27 1.27)) (hide yes)))
  (property "Description" "Power symbol creates a global label with name \"+3.3V\"" (at 146.05 68.58 0) (effects (font (size 1.27 1.27)) (hide yes)))
  (pin "1"))
 (symbol
  (lib_id "power:+3.3V")
  (at 146.05 93.98 90)
  (unit 1)
  (exclude_from_sim no)
  (in_bom yes)
  (on_board yes)
  (dnp no)
  (fields_autoplaced yes)
  (property "Reference" "#PWR079" (at 149.86 93.98 0) (effects (font (size 1.27 1.27)) (hide yes)))
  (property "Value" "+3.3V" (at 142.24 93.9799 90) (effects (font (size 1.27 1.27)) (justify left)))
  (property "Footprint" "" (at 146.05 93.98 0) (effects (font (size 1.27 1.27)) (hide yes)))
  (property "Datasheet" "" (at 146.05 93.98 0) (effects (font (size 1.27 1.27)) (hide yes)))
  (property "Description" "Power symbol creates a global label with name \"+3.3V\"" (at 146.05 93.98 0) (effects (font (size 1.27 1.27)) (hide yes)))
  (pin "1"))
 (symbol
  (lib_id "power:+6V")
  (at 146.05 78.74 90)
  (unit 1)
  (exclude_from_sim no)
  (in_bom yes)
  (on_board yes)
  (dnp no)
  (fields_autoplaced yes)
  (property "Reference" "#PWR076" (at 149.86 78.74 0) (effects (font (size 1.27 1.27)) (hide yes)))
  (property "Value" "+6V" (at 142.24 78.7399 90) (effects (font (size 1.27 1.27)) (justify left)))
  (property "Footprint" "" (at 146.05 78.74 0) (effects (font (size 1.27 1.27)) (hide yes)))
  (property "Datasheet" "" (at 146.05 78.74 0) (effects (font (size 1.27 1.27)) (hide yes)))
  (property "Description" "Power symbol creates a global label with name \"+6V\"" (at 146.05 78.74 0) (effects (font (size 1.27 1.27)) (hide yes)))
  (pin "1"))
 (sheet
  (at 91.44 49.53)
  (size 30.48 7.62)
  (exclude_from_sim no)
  (in_bom yes)
  (on_board yes)
  (dnp no)
  (fields_autoplaced yes)
  (stroke (width 0.1524) (type solid))
  (fill (color 0 0 0 0.0000))
  (property "Sheetname" "Battery-circuit" (at 91.44 48.8184 0) (effects (font (size 1.27 1.27)) (justify left bottom)))
  (property "Sheetfile" "Battery-circuit.kicad_sch" (at 91.44 57.7346 0) (effects (font (size 1.27 1.27)) (justify left top)))
  (pin "BAT_OUT" output (at 121.92 53.34 0) (effects (font (size 1.27 1.27)) (justify right)))
  (pin "SW_N" input (at 91.44 52.07 180) (effects (font (size 1.27 1.27)) (justify left)))
  (pin "SW_P" input (at 91.44 54.61 180) (effects (font (size 1.27 1.27)) (justify left))))
 (sheet
  (at 81.28 97.79)
  (size 29.21 29.21)
  (exclude_from_sim no)
  (in_bom yes)
  (on_board yes)
  (dnp no)
  (stroke (width 0.1524) (type solid) (color 132 0 132 1))
  (fill (color 255 255 255 0.0000))
  (property "Sheetname" "PSUs" (at 81.28 97.1545 0) (effects (font (size 1.27 1.27)) (justify left bottom)))
  (property "Sheetfile" "PSUs.kicad_sch" (at 81.28 127.762 0) (effects (font (size 1.27 1.27)) (justify left top)))
  (pin "3v3_enable" input (at 81.28 109.22 180) (effects (font (size 1.27 1.27)) (justify left)))
  (pin "input voltage" input (at 81.28 100.33 180) (effects (font (size 1.27 1.27)) (justify left)))
  (pin "5v_enable" input (at 81.28 111.76 180) (effects (font (size 1.27 1.27)) (justify left)))
  (pin "servo_enable" input (at 81.28 114.3 180) (effects (font (size 1.27 1.27)) (justify left)))
  (pin "12v_v1_enable" input (at 81.28 116.84 180) (effects (font (size 1.27 1.27)) (justify left)))
  (pin "12v_v2_enable" input (at 81.28 119.38 180) (effects (font (size 1.27 1.27)) (justify left))))
 (sheet
  (at 146.05 49.53)
  (size 41.91 82.55)
  (exclude_from_sim no)
  (in_bom yes)
  (on_board yes)
  (dnp no)
  (stroke (width 0.1524) (type solid))
  (fill (color 0 0 0 0.0000))
  (property "Sheetname" "INA226" (at 181.356 134.366 0) (effects (font (size 1.27 1.27)) (justify left bottom)))
  (property "Sheetfile" "INA226.kicad_sch" (at 146.304 132.588 0) (effects (font (size 1.27 1.27)) (justify left top)))
  (pin "-1000000" output (at 187.96 114.3 0) (effects (font (size 1.27 1.27)) (justify right)))
  (pin "+1000000" input (at 146.05 114.3 180) (effects (font (size 1.27 1.27)) (justify left)))
  (pin "alert out" input (at 167.64 49.53 90) (effects (font (size 1.27 1.27)) (justify right)))
  (pin "-1000001" output (at 187.96 119.38 0) (effects (font (size 1.27 1.27)) (justify right)))
  (pin "+1000001" input (at 146.05 119.38 180) (effects (font (size 1.27 1.27)) (justify left)))
  (pin "-1001000" output (at 187.96 124.46 0) (effects (font (size 1.27 1.27)) (justify right)))
  (pin "+1001000" input (at 146.05 124.46 180) (effects (font (size 1.27 1.27)) (justify left)))
  (pin "-1001100" output (at 187.96 129.54 0) (effects (font (size 1.27 1.27)) (justify right)))
  (pin "+1001100" input (at 146.05 129.54 180) (effects (font (size 1.27 1.27)) (justify left)))
  (pin "-1000100" output (at 187.96 109.22 0) (effects (font (size 1.27 1.27)) (justify right)))
  (pin "+1000100" input (at 146.05 109.22 180) (effects (font (size 1.27 1.27)) (justify left)))
  (pin "-1000101" output (at 187.96 104.14 0) (effects (font (size 1.27 1.27)) (justify right)))
  (pin "+1000101" input (at 146.05 104.14 180) (effects (font (size 1.27 1.27)) (justify left)))
  (pin "-1001010" output (at 187.96 88.9 0) (effects (font (size 1.27 1.27)) (justify right)))
  (pin "+1001010" input (at 146.05 88.9 180) (effects (font (size 1.27 1.27)) (justify left)))
  (pin "-1001110" output (at 187.96 68.58 0) (effects (font (size 1.27 1.27)) (justify right)))
  (pin "-1001101" output (at 187.96 73.66 0) (effects (font (size 1.27 1.27)) (justify right)))
  (pin "+1001110" input (at 146.05 68.58 180) (effects (font (size 1.27 1.27)) (justify left)))
  (pin "-1001001" output (at 187.96 63.5 0) (effects (font (size 1.27 1.27)) (justify right)))
  (pin "+1001001" input (at 146.05 63.5 180) (effects (font (size 1.27 1.27)) (justify left)))
  (pin "-1000111" output (at 187.96 58.42 0) (effects (font (size 1.27 1.27)) (justify right)))
  (pin "+1000111" input (at 146.05 58.42 180) (effects (font (size 1.27 1.27)) (justify left)))
  (pin "-1001011" output (at 187.96 78.74 0) (effects (font (size 1.27 1.27)) (justify right)))
  (pin "+1001011" input (at 146.05 83.82 180) (effects (font (size 1.27 1.27)) (justify left)))
  (pin "-1001111" output (at 187.96 93.98 0) (effects (font (size 1.27 1.27)) (justify right)))
  (pin "+1001111" input (at 146.05 93.98 180) (effects (font (size 1.27 1.27)) (justify left)))
  (pin "+1001101" input (at 146.05 73.66 180) (effects (font (size 1.27 1.27)) (justify left)))
  (pin "-1000011" output (at 187.96 83.82 0) (effects (font (size 1.27 1.27)) (justify right)))
  (pin "+1000011" input (at 146.05 78.74 180) (effects (font (size 1.27 1.27)) (justify left)))
  (pin "-1000110" output (at 187.96 99.06 0) (effects (font (size 1.27 1.27)) (justify right)))
  (pin "+1000110" input (at 146.05 99.06 180) (effects (font (size 1.27 1.27)) (justify left)))
  (pin "-1000010" output (at 187.96 53.34 0) (effects (font (size 1.27 1.27)) (justify right)))
  (pin "+1000010" input (at 146.05 53.34 180) (effects (font (size 1.27 1.27)) (justify left)))
  (pin "INA_5V" input (at 163.83 49.53 90) (effects (font (size 1.27 1.27)) (justify right))))
 (sheet
  (at 242.57 67.31)
  (size 29.21 19.05)
  (exclude_from_sim no)
  (in_bom yes)
  (on_board yes)
  (dnp no)
  (fields_autoplaced yes)
  (stroke (width 0.1524) (type solid))
  (fill (color 0 0 0 0.0000))
  (property "Sheetname" "dc-power-off" (at 242.57 66.5984 0) (effects (font (size 1.27 1.27)) (justify left bottom)))
  (property "Sheetfile" "dc-power-off.kicad_sch" (at 242.57 86.9446 0) (effects (font (size 1.27 1.27)) (justify left top)))
  (pin "3v3" input (at 242.57 72.39 180) (effects (font (size 1.27 1.27)) (justify left)))
  (pin "5v" input (at 242.57 76.2 180) (effects (font (size 1.27 1.27)) (justify left)))
  (pin "12v_1" input (at 242.57 80.01 180) (effects (font (size 1.27 1.27)) (justify left)))
  (pin "12v_2" input (at 242.57 83.82 180) (effects (font (size 1.27 1.27)) (justify left))))
 (sheet
  (at 17.78 19.05)
  (size 12.7 3.81)
  (exclude_from_sim no)
  (in_bom yes)
  (on_board yes)
  (dnp no)
  (fields_autoplaced yes)
  (stroke (width 0.1524) (type solid))
  (fill (color 0 0 0 0.0000))
  (property "Sheetname" "diagram" (at 17.78 18.3384 0) (effects (font (size 1.27 1.27)) (justify left bottom)))
  (property "Sheetfile" "diagram.kicad_sch" (at 17.78 23.4446 0) (effects (font (size 1.27 1.27)) (justify left top)))))
